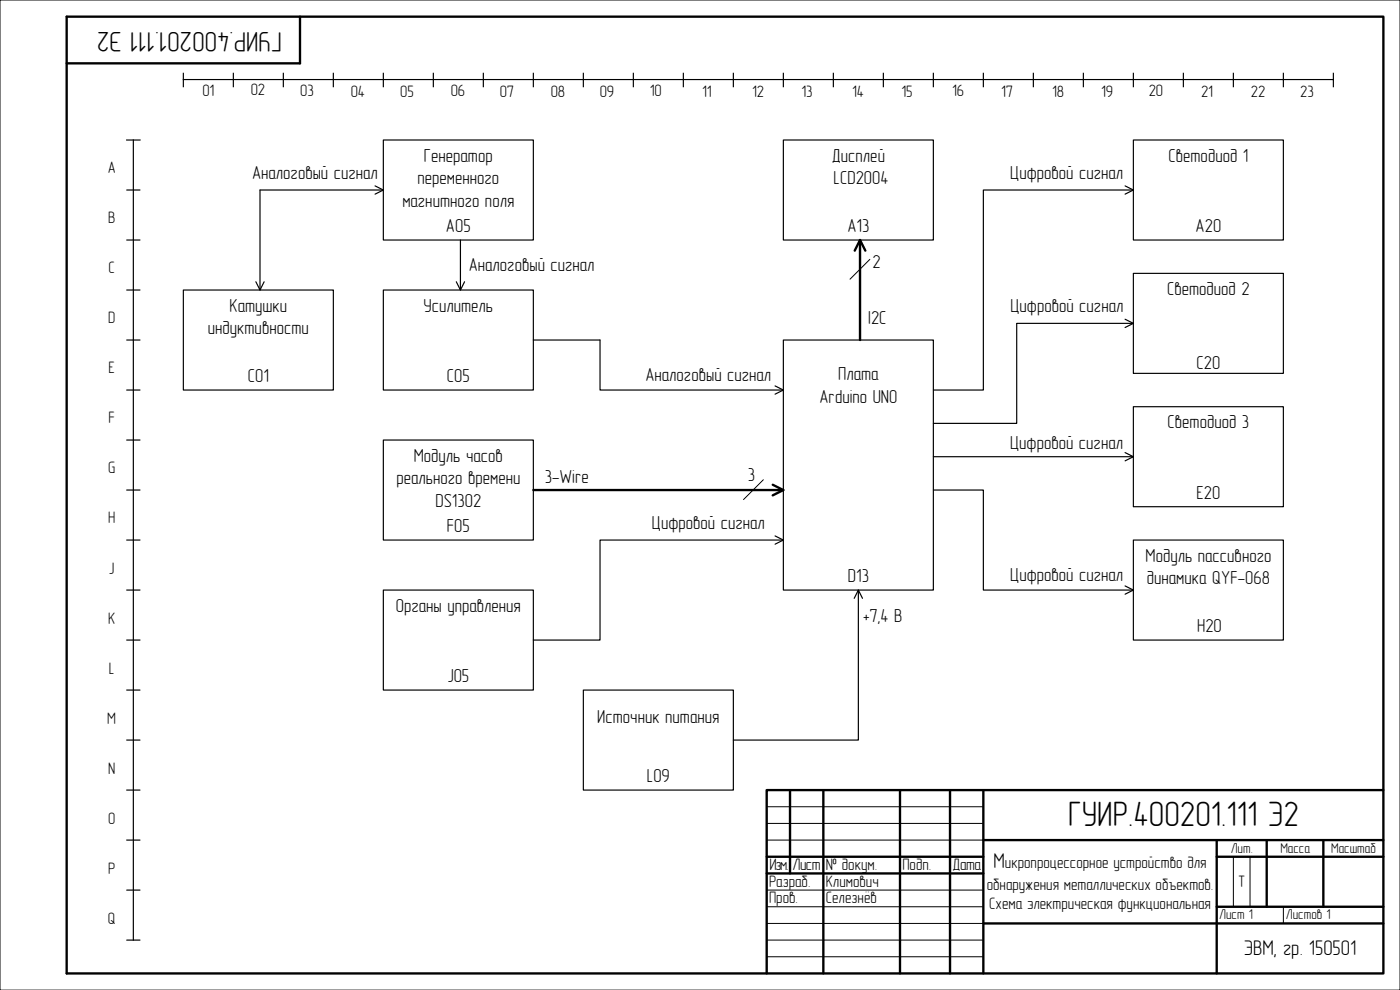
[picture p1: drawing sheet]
<svg xmlns="http://www.w3.org/2000/svg" width="420mm" height="297mm" viewBox="0 0 420 297" stroke-linecap="round" stroke-linejoin="round" font-family="sans-serif">
<path d="M0 0h420v297h-420zM230 242h65M230 247h65M230 252h65M370 257v15M375 257v15M230 267h65M230 272h65M230 277h65M385 272v5M230 282h65M230 287h65" fill="none" stroke="#000" stroke-width=".3"/>
<g fill="none" stroke="#000" stroke-width=".71">
<path d="M20 5h395v287h-395zM90 5v14h-70M237 237v25M247 237v55M270 237v55M285 237v55M295 237v55M415 237h-185v55M230 257h65M295 252h120M365 257h50M365 252v40"/>
<path d="M380 252v20M397 252v20M230 262h65M295 277h120M365 272h50"/>
</g>
<path d="M55 87h45v30h-45z" fill-rule="evenodd" fill="#fff"/>
<path d="M55 87h45v30h-45z" fill="none" stroke="#000" stroke-width=".35"/>
<path d="M115 132h45v30h-45z" fill-rule="evenodd" fill="#fff"/>
<path d="M115 132h45v30h-45z" fill="none" stroke="#000" stroke-width=".35"/>
<path d="M115 177h45v30h-45z" fill-rule="evenodd" fill="#fff"/>
<path d="M115 177h45v30h-45z" fill="none" stroke="#000" stroke-width=".35"/>
<path d="M340 42h45v30h-45z" fill-rule="evenodd" fill="#fff"/>
<path d="M340 42h45v30h-45z" fill="none" stroke="#000" stroke-width=".35"/>
<path d="M340 82h45v30h-45z" fill-rule="evenodd" fill="#fff"/>
<path d="M340 82h45v30h-45z" fill="none" stroke="#000" stroke-width=".35"/>
<path d="M340 162h45v30h-45z" fill-rule="evenodd" fill="#fff"/>
<path d="M340 162h45v30h-45z" fill="none" stroke="#000" stroke-width=".35"/>
<path d="M235 102h45v75h-45z" fill-rule="evenodd" fill="#fff"/>
<path d="M235 102h45v75h-45z" fill="none" stroke="#000" stroke-width=".35"/>
<path d="M235 42h45v30h-45z" fill-rule="evenodd" fill="#fff"/>
<path d="M235 42h45v30h-45z" fill="none" stroke="#000" stroke-width=".35"/>
<path d="M260.9 77.8l-5.9 5.9" fill="none" stroke="#000" stroke-width=".3"/>
<path d="M175 207h45v30h-45z" fill-rule="evenodd" fill="#fff"/>
<path d="M175 207h45v30h-45z" fill="none" stroke="#000" stroke-width=".35"/>
<path d="M340 122h45v30h-45z" fill-rule="evenodd" fill="#fff"/>
<g fill="none" stroke="#000" stroke-width=".35">
<path d="M55 23.9h345M55 22v4M70 22v4M85 22v4M100 22v4M115 22v4M130 22v4M145 22v4M160 22v4M175 22v4M190 22v4M205 22v4"/>
<path d="M220 22v4M235 22v4M250 22v4M265 22v4M280 22v4M295 22v4M310 22v4M325 22v4M340 22v4M355 22v4M370 22v4M385 22v4"/>
<path d="M400 22v4M38 57h4M38 42h4M40 42v240M337.5 55.8l2.5 1.2-2.5 1.2M340 57h-45v60h-15M38 72h4M38 87h4M337.5 95.8l2.5 1.2-2.5 1.2M340 97h-35v30h-25M38 117h4M38 132h4"/>
<path d="M280 137h60M337.5 135.8l2.5 1.2-2.5 1.2M340 122h45v30h-45zM38 147h4M280 147h15v30h45M38 177h4M38 162h4M337.5 175.8l2.5 1.2-2.5 1.2M38 192h4M38 207h4M38 222h4M38 282h4"/>
</g>
<path d="M229 143.9l-5.9 6" fill="none" stroke="#000" stroke-width=".3"/>
<path d="M256.4 75.2l1.6-3.2 1.6 3.2M258 72v30" fill="none" stroke="#000" stroke-width=".71"/>
<path d="M115 42h45v30h-45z" fill-rule="evenodd" fill="#fff"/>
<path d="M115 42h45v30h-45z" fill="none" stroke="#000" stroke-width=".35"/>
<path d="M115 87h45v30h-45z" fill-rule="evenodd" fill="#fff"/>
<g fill="none" stroke="#000" stroke-width=".35">
<path d="M112.5 55.8l2.5 1.2-2.5 1.2M115 57h-37v30M138.1 72v15M76.8 84.5l1.2 2.5 1.2-2.5M115 87h45v30h-45zM136.9 84.5l1.2 2.5 1.3-2.5M38 102h4M160 102h20v15h55M232.5 115.8l2.5 1.2-2.5 1.2M232.5 160.8l2.5 1.2-2.5 1.2M235 162h-55v30h-20M256.3 179.5l1.2-2.5 1.2 2.5"/>
<path d="M257.5 177v45h-37.5M38 237h4M38 252h4M38 267h4"/>
</g>
<path d="M160 147h75M231.8 145.4l3.2 1.6-3.2 1.6" fill="none" stroke="#000" stroke-width=".71"/>
<text font-size="10.6" x="320.4" y="247.7">ГУИР.400201.111 Э2</text>
<text font-size="8.5" x="84.6" y="9.5" transform="rotate(-180 84.6 9.5)">ГУИР.400201.111 Э2</text>
<g font-size="6.3">
<text x="298.1" y="260.5">М</text>
<text x="373.1" y="286.4">ЭВМ, гр. 150501</text>
</g>
<g font-size="5.6">
<text x="75.6" y="53.7">Аналоговый сигнал</text>
<text x="127.2" y="48.5">Генератор</text>
<text x="249.5" y="48.5">Дисплей</text>
<text x="303.1" y="53.7">Цифровой сигнал</text>
<text x="350.5" y="48.5">Светодиод 1</text>
<text x="125.2" y="55.3">переменного</text>
<text x="250.1" y="55.3">LCD2004</text>
<text x="120.7" y="62">магнитного поля</text>
<text x="133.8" y="69.7">A05</text>
<text x="254.2" y="69.7">A13</text>
<text x="358.7" y="69.7">A20</text>
<text x="140.6" y="81.2">Аналоговый сигнал</text>
<text x="261.8" y="80.5">2</text>
<text x="350.1" y="88.5">Светодиод 2</text>
<text x="68.8" y="93.5">Катушки</text>
<text x="127" y="93.5">Усилитель</text>
<text x="303.1" y="93.7">Цифровой сигнал</text>
<text x="62.3" y="100.3">индуктивности</text>
<text x="260.5" y="97.2">I2C</text>
<text x="359" y="110.7">C20</text>
<text x="74.3" y="114.7">C01</text>
<text x="134.1" y="114.7">C05</text>
<text x="193.6" y="114.2">Аналоговый сигнал</text>
<text x="251.5" y="114.1">Плата</text>
<text x="245.8" y="120.9">Arduino UNO</text>
<text x="350.3" y="128.5">Светодиод 3</text>
<text x="303" y="134.7">Цифровой сигнал</text>
<text x="124.1" y="138.5">Модуль часов</text>
<text x="118.9" y="145.3">реального времени</text>
<text x="163.4" y="144.7">3-Wire</text>
<text x="224.3" y="144.4">3</text>
<text x="358.9" y="149.7">E20</text>
<text x="130.6" y="152.1">DS1302</text>
<text x="134.1" y="159.7">F05</text>
<text x="195.6" y="158.7">Цифровой сигнал</text>
<text x="343.7" y="168.5">Модуль пассивного</text>
<text x="254.4" y="174.7">D13</text>
<text x="303.1" y="174.2">Цифровой сигнал</text>
<text x="344.1" y="175.3">динамика QYF-068</text>
<text x="118.8" y="183.5">Органы управления</text>
<text x="258.9" y="186.7">+7,4 В</text>
<text x="359.1" y="189.7">H20</text>
<text x="134.2" y="204.7">J05</text>
<text x="179.2" y="217">Источник питания</text>
<text x="194.1" y="234.7">L09</text>
</g>
<g font-size="5">
<text x="60.7" y="28.9">01</text>
<text x="75.2" y="28.5">02</text>
<text x="90" y="28.7">03</text>
<text x="105.2" y="29.1">04</text>
<text x="120" y="29.1">05</text>
<text x="135.2" y="28.9">06</text>
<text x="149.9" y="29.1">07</text>
<text x="165.2" y="29.1">08</text>
<text x="179.9" y="29.1">09</text>
<text x="194.9" y="28.9">10</text>
<text x="210.7" y="29.1">11</text>
<text x="225.6" y="29.1">12</text>
<text x="240.4" y="29.1">13</text>
<text x="255.6" y="29.1">14</text>
<text x="270.4" y="29.1">15</text>
<text x="285.6" y="28.9">16</text>
<text x="300.3" y="29.1">17</text>
<text x="315.6" y="29.1">18</text>
<text x="330.3" y="29.1">19</text>
<text x="344.6" y="28.9">20</text>
<text x="360.3" y="29.1">21</text>
<text x="375.3" y="29.1">22</text>
<text x="390.1" y="29.1">23</text>
<text x="32.3" y="52">A</text>
<text x="32.4" y="67">B</text>
<text x="32.5" y="82">C</text>
<text x="32.4" y="97">D</text>
<text x="32.5" y="112">E</text>
<text x="32.5" y="127">F</text>
<text x="32.4" y="142">G</text>
<text x="32.4" y="157">H</text>
<text x="32.7" y="172">J</text>
<text x="32.4" y="187">K</text>
<text x="32.7" y="202">L</text>
<text x="32.2" y="217">M</text>
<text x="32.4" y="232">N</text>
<text x="32.4" y="247">O</text>
<text x="32.4" y="262">P</text>
<text x="230.8" y="261.1">Изм.</text>
<text x="237.7" y="261.1">Лист</text>
<text x="247.7" y="261">№ докум.</text>
<text x="270.7" y="261">Подп.</text>
<text x="285.7" y="261">Дата</text>
<text x="301.5" y="260.5">икропроцессорное устройство для</text>
<text x="230.7" y="266">Разраб.</text>
<text x="247.7" y="266">Климович</text>
<text x="296" y="266.9">обнаружения металлических объектов.</text>
<text x="371.5" y="266">Т</text>
<text x="230.7" y="271">Пров.</text>
<text x="247.7" y="271">Селезнёв</text>
<text x="296.7" y="272.8">Схема электрическая функциональная</text>
<text x="32.3" y="277">Q</text>
</g>
<g font-size="4.2">
<text x="369.2" y="255.9">Лит.</text>
<text x="384.1" y="255.8">Масса</text>
<text x="399.3" y="255.9">Масштаб</text>
<text x="365.7" y="275.8">Лист 1</text>
<text x="385.7" y="275.8">Листов 1</text>
</g>
</svg>
